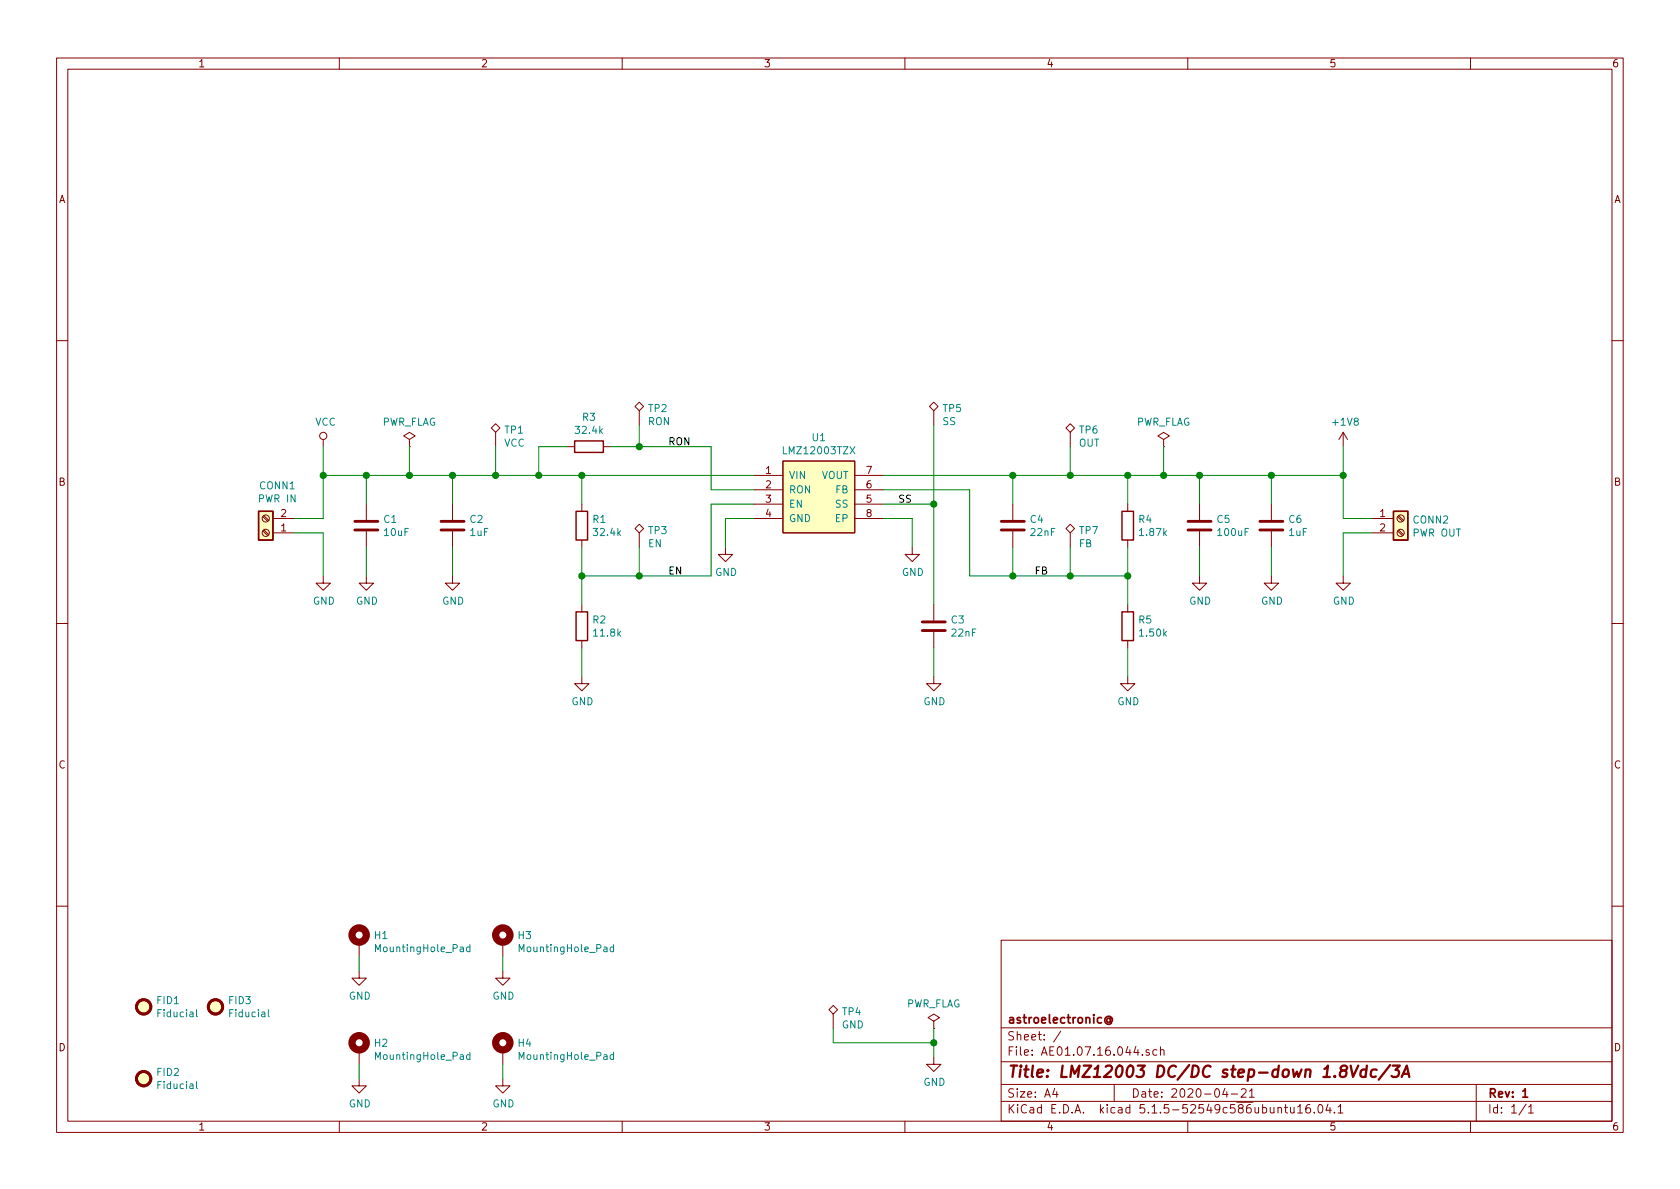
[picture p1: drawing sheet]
EESchema Schematic File Version 4
EELAYER 30 0
EELAYER END
$Descr A4 11693 8268
encoding utf-8
Sheet 1 1
Title "LMZ12003 DC/DC step-down 1.8Vdc/3A"
Date "2020-04-21"
Rev "1"
Comp "astroelectronic@"
Comment1 ""
Comment2 ""
Comment3 ""
Comment4 ""
$EndDescr
Wire Wire Line
	5250 3600 5050 3600
Wire Wire Line
	5050 3600 5050 3800
Wire Wire Line
	5250 3300 4050 3300
Wire Wire Line
	2550 3300 2550 3500
Wire Wire Line
	2550 3800 2550 4000
$Comp
L Device:C C2
U 1 1
P 3150 3650
F 0 "C2" H 3265 3696 50  0000 L CNN
F 1 "1uF" H 3265 3605 50  0000 L CNN
F 2 "Capacitor_SMD:C_1206_3216Metric" H 3188 3500 50  0001 C CNN
F 3 "~" H 3150 3650 50  0001 C CNN
F 4 "C3216X7R1H105K160AE" H 3150 3650 50  0001 C CNN "MPN"
	1    3150 3650
	1    0    0    -1  
$EndComp
Wire Wire Line
	3150 3500 3150 3300
Wire Wire Line
	3150 3800 3150 4000
Wire Wire Line
	5250 3400 4950 3400
Wire Wire Line
	4950 3400 4950 3100
Wire Wire Line
	4950 3100 4450 3100
$Comp
L Device:R R3
U 1 1
P 4100 3100
F 0 "R3" V 3893 3100 50  0000 C CNN
F 1 "32.4k" V 3984 3100 50  0000 C CNN
F 2 "Resistor_SMD:R_0805_2012Metric" V 4030 3100 50  0001 C CNN
F 3 "~" H 4100 3100 50  0001 C CNN
F 4 "RC0805FR-0732K4L" H 4100 3100 50  0001 C CNN "MPN"
	1    4100 3100
	0    1    1    0   
$EndComp
Wire Wire Line
	3950 3100 3750 3100
Wire Wire Line
	3750 3100 3750 3300
Wire Wire Line
	3750 3300 4050 3300
Wire Wire Line
	4050 3500 4050 3300
Connection ~ 4050 3300
Wire Wire Line
	4050 3800 4050 4000
Wire Wire Line
	4050 4000 4450 4000
Wire Wire Line
	4950 4000 4950 3500
Wire Wire Line
	4950 3500 5250 3500
Wire Wire Line
	4050 4000 4050 4200
Connection ~ 4050 4000
$Comp
L Device:R R2
U 1 1
P 4050 4350
F 0 "R2" H 4120 4396 50  0000 L CNN
F 1 "11.8k" H 4120 4305 50  0000 L CNN
F 2 "Resistor_SMD:R_0805_2012Metric" V 3980 4350 50  0001 C CNN
F 3 "~" H 4050 4350 50  0001 C CNN
F 4 "RC0805FR-0711K8L" H 4050 4350 50  0001 C CNN "MPN"
	1    4050 4350
	1    0    0    -1  
$EndComp
Wire Wire Line
	4050 4500 4050 4700
Wire Wire Line
	8350 3300 8350 3500
Wire Wire Line
	8350 3800 8350 4000
Wire Wire Line
	8850 3500 8850 3300
Wire Wire Line
	8850 3800 8850 4000
$Comp
L Device:R R4
U 1 1
P 7850 3650
F 0 "R4" H 7920 3696 50  0000 L CNN
F 1 "1.87k" H 7920 3605 50  0000 L CNN
F 2 "Resistor_SMD:R_0805_2012Metric" V 7780 3650 50  0001 C CNN
F 3 "~" H 7850 3650 50  0001 C CNN
F 4 "RC0805FR-071K87L" H 7850 3650 50  0001 C CNN "MPN"
	1    7850 3650
	1    0    0    -1  
$EndComp
Wire Wire Line
	7850 3500 7850 3300
Wire Wire Line
	7850 3800 7850 4000
Wire Wire Line
	7850 4000 7450 4000
Wire Wire Line
	6750 4000 6750 3400
Wire Wire Line
	6750 3400 6150 3400
Wire Wire Line
	7850 4000 7850 4200
Connection ~ 7850 4000
$Comp
L Device:R R5
U 1 1
P 7850 4350
F 0 "R5" H 7920 4396 50  0000 L CNN
F 1 "1.50k" H 7920 4305 50  0000 L CNN
F 2 "Resistor_SMD:R_0805_2012Metric" V 7780 4350 50  0001 C CNN
F 3 "~" H 7850 4350 50  0001 C CNN
F 4 "RC0805FR-071K5L" H 7850 4350 50  0001 C CNN "MPN"
	1    7850 4350
	1    0    0    -1  
$EndComp
Wire Wire Line
	7850 4500 7850 4700
Connection ~ 7850 3300
Wire Wire Line
	7850 3300 8100 3300
Wire Wire Line
	6150 3300 7050 3300
Wire Wire Line
	7050 3500 7050 3300
Wire Wire Line
	7050 3300 7450 3300
Wire Wire Line
	7050 3800 7050 4000
Wire Wire Line
	7050 4000 6750 4000
$Comp
L power:PWR_FLAG #FLG01
U 1 1
P 2850 3100
F 0 "#FLG01" H 2850 3175 50  0001 C CNN
F 1 "PWR_FLAG" H 2850 3273 50  0000 C CNN
F 2 "" H 2850 3100 50  0001 C CNN
F 3 "~" H 2850 3100 50  0001 C CNN
	1    2850 3100
	1    0    0    -1  
$EndComp
$Comp
L power:PWR_FLAG #FLG02
U 1 1
P 6500 7150
F 0 "#FLG02" H 6500 7225 50  0001 C CNN
F 1 "PWR_FLAG" H 6500 7323 50  0000 C CNN
F 2 "" H 6500 7150 50  0001 C CNN
F 3 "~" H 6500 7150 50  0001 C CNN
	1    6500 7150
	1    0    0    -1  
$EndComp
Wire Wire Line
	6500 7150 6500 7250
Text Label 4650 4000 0    50   ~ 0
EN
Text Label 4650 3100 0    50   ~ 0
RON
Text Label 6250 3500 0    50   ~ 0
SS
Text Label 7200 4000 0    50   ~ 0
FB
Wire Wire Line
	6500 4500 6500 4700
$Comp
L Device:C C3
U 1 1
P 6500 4350
F 0 "C3" H 6615 4396 50  0000 L CNN
F 1 "22nF" H 6615 4305 50  0000 L CNN
F 2 "Capacitor_SMD:C_0805_2012Metric" H 6538 4200 50  0001 C CNN
F 3 "~" H 6500 4350 50  0001 C CNN
F 4 "C2012X7R2A223K125AE" H 6500 4350 50  0001 C CNN "MPN"
	1    6500 4350
	1    0    0    -1  
$EndComp
Wire Wire Line
	6150 3500 6500 3500
Wire Wire Line
	6500 3500 6500 4200
Wire Wire Line
	2550 3300 2850 3300
Connection ~ 7050 4000
Connection ~ 7050 3300
$Comp
L Device:C C5
U 1 1
P 8350 3650
F 0 "C5" H 8465 3696 50  0000 L CNN
F 1 "100uF" H 8465 3605 50  0000 L CNN
F 2 "Capacitor_SMD:C_1206_3216Metric" H 8388 3500 50  0001 C CNN
F 3 "~" H 8350 3650 50  0001 C CNN
F 4 "C3216X5R0J107M160AB" H 8350 3650 50  0001 C CNN "MPN"
	1    8350 3650
	1    0    0    -1  
$EndComp
$Comp
L AE01.17.16.000:LMZ12003TZX-ADJ_NOPB U1
U 1 1
P 5700 3450
F 0 "U1" H 5700 3865 50  0000 C CNN
F 1 "LMZ12003TZX" H 5700 3774 50  0000 C CNN
F 2 "Package_TO_SOT_SMD:TO-263-7_TabPin8" H 3800 4625 50  0001 C CNN
F 3 "~" H 3800 4450 50  0001 C CNN
F 4 "LMZ12003TZX-ADJ/NOPB" H 5700 3450 50  0001 C CNN "MPN"
	1    5700 3450
	1    0    0    -1  
$EndComp
Wire Wire Line
	6150 3600 6350 3600
Wire Wire Line
	6350 3600 6350 3800
$Comp
L power:VCC #PWR01
U 1 1
P 2250 3100
F 0 "#PWR01" H 2250 2950 50  0001 C CNN
F 1 "VCC" H 2267 3273 50  0000 C CNN
F 2 "" H 2250 3100 50  0001 C CNN
F 3 "" H 2250 3100 50  0001 C CNN
	1    2250 3100
	1    0    0    -1  
$EndComp
Wire Wire Line
	2850 3300 2850 3100
Connection ~ 2850 3300
Wire Wire Line
	2850 3300 3150 3300
$Comp
L power:GND #PWR02
U 1 1
P 2250 4000
F 0 "#PWR02" H 2250 3750 50  0001 C CNN
F 1 "GND" H 2255 3827 50  0000 C CNN
F 2 "" H 2250 4000 50  0001 C CNN
F 3 "" H 2250 4000 50  0001 C CNN
	1    2250 4000
	1    0    0    -1  
$EndComp
$Comp
L power:GND #PWR03
U 1 1
P 2550 4000
F 0 "#PWR03" H 2550 3750 50  0001 C CNN
F 1 "GND" H 2555 3827 50  0000 C CNN
F 2 "" H 2550 4000 50  0001 C CNN
F 3 "" H 2550 4000 50  0001 C CNN
	1    2550 4000
	1    0    0    -1  
$EndComp
$Comp
L power:GND #PWR04
U 1 1
P 3150 4000
F 0 "#PWR04" H 3150 3750 50  0001 C CNN
F 1 "GND" H 3155 3827 50  0000 C CNN
F 2 "" H 3150 4000 50  0001 C CNN
F 3 "" H 3150 4000 50  0001 C CNN
	1    3150 4000
	1    0    0    -1  
$EndComp
$Comp
L power:GND #PWR05
U 1 1
P 4050 4700
F 0 "#PWR05" H 4050 4450 50  0001 C CNN
F 1 "GND" H 4055 4527 50  0000 C CNN
F 2 "" H 4050 4700 50  0001 C CNN
F 3 "" H 4050 4700 50  0001 C CNN
	1    4050 4700
	1    0    0    -1  
$EndComp
$Comp
L power:GND #PWR06
U 1 1
P 5050 3800
F 0 "#PWR06" H 5050 3550 50  0001 C CNN
F 1 "GND" H 5055 3627 50  0000 C CNN
F 2 "" H 5050 3800 50  0001 C CNN
F 3 "" H 5050 3800 50  0001 C CNN
	1    5050 3800
	1    0    0    -1  
$EndComp
$Comp
L power:GND #PWR07
U 1 1
P 6350 3800
F 0 "#PWR07" H 6350 3550 50  0001 C CNN
F 1 "GND" H 6355 3627 50  0000 C CNN
F 2 "" H 6350 3800 50  0001 C CNN
F 3 "" H 6350 3800 50  0001 C CNN
	1    6350 3800
	1    0    0    -1  
$EndComp
$Comp
L power:GND #PWR08
U 1 1
P 6500 4700
F 0 "#PWR08" H 6500 4450 50  0001 C CNN
F 1 "GND" H 6505 4527 50  0000 C CNN
F 2 "" H 6500 4700 50  0001 C CNN
F 3 "" H 6500 4700 50  0001 C CNN
	1    6500 4700
	1    0    0    -1  
$EndComp
$Comp
L power:GND #PWR010
U 1 1
P 7850 4700
F 0 "#PWR010" H 7850 4450 50  0001 C CNN
F 1 "GND" H 7855 4527 50  0000 C CNN
F 2 "" H 7850 4700 50  0001 C CNN
F 3 "" H 7850 4700 50  0001 C CNN
	1    7850 4700
	1    0    0    -1  
$EndComp
$Comp
L power:GND #PWR011
U 1 1
P 8350 4000
F 0 "#PWR011" H 8350 3750 50  0001 C CNN
F 1 "GND" H 8355 3827 50  0000 C CNN
F 2 "" H 8350 4000 50  0001 C CNN
F 3 "" H 8350 4000 50  0001 C CNN
	1    8350 4000
	1    0    0    -1  
$EndComp
$Comp
L power:GND #PWR013
U 1 1
P 8850 4000
F 0 "#PWR013" H 8850 3750 50  0001 C CNN
F 1 "GND" H 8855 3827 50  0000 C CNN
F 2 "" H 8850 4000 50  0001 C CNN
F 3 "" H 8850 4000 50  0001 C CNN
	1    8850 4000
	1    0    0    -1  
$EndComp
$Comp
L Connector:Screw_Terminal_01x02 CONN1
U 1 1
P 1850 3700
F 0 "CONN1" H 1768 3375 50  0000 C CNN
F 1 "PWR IN" H 1768 3466 50  0000 C CNN
F 2 "TerminalBlock_Phoenix:TerminalBlock_Phoenix_MPT-0,5-2-2.54_1x02_P2.54mm_Horizontal" H 1850 3700 50  0001 C CNN
F 3 "~" H 1850 3700 50  0001 C CNN
F 4 "1725656" H 1850 3700 50  0001 C CNN "MPN"
	1    1850 3700
	-1   0    0    1   
$EndComp
Wire Wire Line
	2250 3600 2050 3600
Wire Wire Line
	2050 3700 2250 3700
Wire Wire Line
	2250 3700 2250 4000
Wire Wire Line
	3450 3300 3450 3100
$Comp
L Connector:TestPoint_Alt TP1
U 1 1
P 3450 3100
F 0 "TP1" H 3508 3218 50  0000 L CNN
F 1 "VCC" H 3508 3127 50  0000 L CNN
F 2 "TestPoint:TestPoint_Pad_D2.0mm" H 3650 3100 50  0001 C CNN
F 3 "~" H 3650 3100 50  0001 C CNN
F 4 "" H 3450 3100 50  0001 C CNN "MPN"
	1    3450 3100
	1    0    0    -1  
$EndComp
$Comp
L Device:C C1
U 1 1
P 2550 3650
F 0 "C1" H 2665 3696 50  0000 L CNN
F 1 "10uF" H 2665 3605 50  0000 L CNN
F 2 "Capacitor_SMD:C_1210_3225Metric" H 2588 3500 50  0001 C CNN
F 3 "~" H 2550 3650 50  0001 C CNN
F 4 "C3225X5R1H106K250AB" H 2550 3650 50  0001 C CNN "MPN"
	1    2550 3650
	1    0    0    -1  
$EndComp
Connection ~ 3150 3300
Wire Wire Line
	3150 3300 3450 3300
Wire Wire Line
	2250 3100 2250 3300
Wire Wire Line
	2550 3300 2250 3300
Connection ~ 2550 3300
Connection ~ 2250 3300
Wire Wire Line
	2250 3300 2250 3600
Wire Wire Line
	3750 3300 3450 3300
Connection ~ 3750 3300
Connection ~ 3450 3300
$Comp
L Connector:TestPoint_Alt TP2
U 1 1
P 4450 2950
F 0 "TP2" H 4508 3068 50  0000 L CNN
F 1 "RON" H 4508 2977 50  0000 L CNN
F 2 "TestPoint:TestPoint_Pad_D2.0mm" H 4650 2950 50  0001 C CNN
F 3 "~" H 4650 2950 50  0001 C CNN
F 4 "" H 4450 2950 50  0001 C CNN "MPN"
	1    4450 2950
	1    0    0    -1  
$EndComp
Wire Wire Line
	4450 3100 4450 2950
Connection ~ 4450 3100
Wire Wire Line
	4450 3100 4250 3100
$Comp
L Device:R R1
U 1 1
P 4050 3650
F 0 "R1" H 4120 3696 50  0000 L CNN
F 1 "32.4k" H 4120 3605 50  0000 L CNN
F 2 "Resistor_SMD:R_0805_2012Metric" V 3980 3650 50  0001 C CNN
F 3 "~" H 4050 3650 50  0001 C CNN
F 4 "RC0805FR-0732K4L" H 4050 3650 50  0001 C CNN "MPN"
	1    4050 3650
	1    0    0    -1  
$EndComp
$Comp
L Connector:TestPoint_Alt TP3
U 1 1
P 4450 3800
F 0 "TP3" H 4508 3918 50  0000 L CNN
F 1 "EN" H 4508 3827 50  0000 L CNN
F 2 "TestPoint:TestPoint_Pad_D2.0mm" H 4650 3800 50  0001 C CNN
F 3 "~" H 4650 3800 50  0001 C CNN
F 4 "" H 4450 3800 50  0001 C CNN "MPN"
	1    4450 3800
	1    0    0    -1  
$EndComp
Wire Wire Line
	4450 4000 4450 3800
Connection ~ 4450 4000
Wire Wire Line
	4450 4000 4950 4000
$Comp
L power:GND #PWR09
U 1 1
P 6500 7350
F 0 "#PWR09" H 6500 7100 50  0001 C CNN
F 1 "GND" H 6505 7177 50  0000 C CNN
F 2 "" H 6500 7350 50  0001 C CNN
F 3 "" H 6500 7350 50  0001 C CNN
	1    6500 7350
	1    0    0    -1  
$EndComp
Wire Wire Line
	6500 3500 6500 2950
Connection ~ 6500 3500
$Comp
L Connector:TestPoint_Alt TP5
U 1 1
P 6500 2950
F 0 "TP5" H 6558 3068 50  0000 L CNN
F 1 "SS" H 6558 2977 50  0000 L CNN
F 2 "TestPoint:TestPoint_Pad_D2.0mm" H 6700 2950 50  0001 C CNN
F 3 "~" H 6700 2950 50  0001 C CNN
F 4 "" H 6500 2950 50  0001 C CNN "MPN"
	1    6500 2950
	1    0    0    -1  
$EndComp
$Comp
L Device:C C4
U 1 1
P 7050 3650
F 0 "C4" H 7165 3696 50  0000 L CNN
F 1 "22nF" H 7165 3605 50  0000 L CNN
F 2 "Capacitor_SMD:C_0805_2012Metric" H 7088 3500 50  0001 C CNN
F 3 "~" H 7050 3650 50  0001 C CNN
F 4 "C2012X7R2A223K125AE" H 7050 3650 50  0001 C CNN "MPN"
	1    7050 3650
	1    0    0    -1  
$EndComp
Wire Wire Line
	7450 4000 7450 3800
Connection ~ 7450 4000
Wire Wire Line
	7450 4000 7050 4000
$Comp
L Connector:TestPoint_Alt TP7
U 1 1
P 7450 3800
F 0 "TP7" H 7508 3918 50  0000 L CNN
F 1 "FB" H 7508 3827 50  0000 L CNN
F 2 "TestPoint:TestPoint_Pad_D2.0mm" H 7650 3800 50  0001 C CNN
F 3 "~" H 7650 3800 50  0001 C CNN
F 4 "" H 7450 3800 50  0001 C CNN "MPN"
	1    7450 3800
	1    0    0    -1  
$EndComp
$Comp
L Device:C C6
U 1 1
P 8850 3650
F 0 "C6" H 8965 3696 50  0000 L CNN
F 1 "1uF" H 8965 3605 50  0000 L CNN
F 2 "Capacitor_SMD:C_1206_3216Metric" H 8888 3500 50  0001 C CNN
F 3 "~" H 8850 3650 50  0001 C CNN
F 4 "C3216X7R1H105K160AE" H 8850 3650 50  0001 C CNN "MPN"
	1    8850 3650
	1    0    0    -1  
$EndComp
Wire Wire Line
	8350 3300 8850 3300
Connection ~ 8350 3300
Wire Wire Line
	9350 3300 9350 3100
Connection ~ 8850 3300
Wire Wire Line
	8100 3300 8100 3100
Connection ~ 8100 3300
Wire Wire Line
	8100 3300 8350 3300
Wire Wire Line
	7450 3300 7450 3100
Connection ~ 7450 3300
Wire Wire Line
	7450 3300 7850 3300
$Comp
L power:+1V8 #PWR012
U 1 1
P 9350 3100
F 0 "#PWR012" H 9350 2950 50  0001 C CNN
F 1 "+1V8" H 9365 3273 50  0000 C CNN
F 2 "" H 9350 3100 50  0001 C CNN
F 3 "" H 9350 3100 50  0001 C CNN
	1    9350 3100
	1    0    0    -1  
$EndComp
$Comp
L Connector:TestPoint_Alt TP6
U 1 1
P 7450 3100
F 0 "TP6" H 7508 3218 50  0000 L CNN
F 1 "OUT" H 7508 3127 50  0000 L CNN
F 2 "TestPoint:TestPoint_Pad_D2.0mm" H 7650 3100 50  0001 C CNN
F 3 "~" H 7650 3100 50  0001 C CNN
F 4 "" H 7450 3100 50  0001 C CNN "MPN"
	1    7450 3100
	1    0    0    -1  
$EndComp
$Comp
L power:PWR_FLAG #FLG03
U 1 1
P 8100 3100
F 0 "#FLG03" H 8100 3175 50  0001 C CNN
F 1 "PWR_FLAG" H 8100 3273 50  0000 C CNN
F 2 "" H 8100 3100 50  0001 C CNN
F 3 "~" H 8100 3100 50  0001 C CNN
	1    8100 3100
	1    0    0    -1  
$EndComp
$Comp
L Connector:Screw_Terminal_01x02 CONN2
U 1 1
P 9750 3600
F 0 "CONN2" H 9830 3592 50  0000 L CNN
F 1 "PWR OUT" H 9830 3501 50  0000 L CNN
F 2 "TerminalBlock_Phoenix:TerminalBlock_Phoenix_MPT-0,5-2-2.54_1x02_P2.54mm_Horizontal" H 9750 3600 50  0001 C CNN
F 3 "~" H 9750 3600 50  0001 C CNN
F 4 "1725656" H 9750 3600 50  0001 C CNN "MPN"
	1    9750 3600
	1    0    0    -1  
$EndComp
Wire Wire Line
	8850 3300 9350 3300
Wire Wire Line
	9350 3600 9350 3300
Wire Wire Line
	9550 3600 9350 3600
Wire Wire Line
	9350 3700 9550 3700
Wire Wire Line
	9350 4000 9350 3700
$Comp
L power:GND #PWR014
U 1 1
P 9350 4000
F 0 "#PWR014" H 9350 3750 50  0001 C CNN
F 1 "GND" H 9355 3827 50  0000 C CNN
F 2 "" H 9350 4000 50  0001 C CNN
F 3 "" H 9350 4000 50  0001 C CNN
	1    9350 4000
	1    0    0    -1  
$EndComp
$Comp
L Connector:TestPoint_Alt TP4
U 1 1
P 5800 7150
F 0 "TP4" H 5858 7268 50  0000 L CNN
F 1 "GND" H 5858 7177 50  0000 L CNN
F 2 "TestPoint:TestPoint_Keystone_5010-5014_Multipurpose" H 6000 7150 50  0001 C CNN
F 3 "~" H 6000 7150 50  0001 C CNN
F 4 "5011" H 5800 7150 50  0001 C CNN "MPN"
	1    5800 7150
	1    0    0    -1  
$EndComp
Wire Wire Line
	6500 7250 5800 7250
Wire Wire Line
	5800 7250 5800 7150
Connection ~ 6500 7250
Wire Wire Line
	6500 7250 6500 7350
$Comp
L Mechanical:Fiducial FID1
U 1 1
P 1000 7000
F 0 "FID1" H 1085 7046 50  0000 L CNN
F 1 "Fiducial" H 1085 6955 50  0000 L CNN
F 2 "Fiducial:Fiducial_0.5mm_Mask1.5mm" H 1000 7000 50  0001 C CNN
F 3 "~" H 1000 7000 50  0001 C CNN
	1    1000 7000
	1    0    0    -1  
$EndComp
$Comp
L Mechanical:Fiducial FID3
U 1 1
P 1500 7000
F 0 "FID3" H 1585 7046 50  0000 L CNN
F 1 "Fiducial" H 1585 6955 50  0000 L CNN
F 2 "Fiducial:Fiducial_0.5mm_Mask1.5mm" H 1500 7000 50  0001 C CNN
F 3 "~" H 1500 7000 50  0001 C CNN
	1    1500 7000
	1    0    0    -1  
$EndComp
$Comp
L Mechanical:Fiducial FID2
U 1 1
P 1000 7500
F 0 "FID2" H 1085 7546 50  0000 L CNN
F 1 "Fiducial" H 1085 7455 50  0000 L CNN
F 2 "Fiducial:Fiducial_0.5mm_Mask1.5mm" H 1000 7500 50  0001 C CNN
F 3 "~" H 1000 7500 50  0001 C CNN
	1    1000 7500
	1    0    0    -1  
$EndComp
$Comp
L Mechanical:MountingHole_Pad H2
U 1 1
P 2500 7300
F 0 "H2" H 2600 7349 50  0000 L CNN
F 1 "MountingHole_Pad" H 2600 7258 50  0000 L CNN
F 2 "MountingHole:MountingHole_3.2mm_M3_Pad_Via" H 2500 7300 50  0001 C CNN
F 3 "~" H 2500 7300 50  0001 C CNN
	1    2500 7300
	1    0    0    -1  
$EndComp
$Comp
L Mechanical:MountingHole_Pad H4
U 1 1
P 3500 7300
F 0 "H4" H 3600 7349 50  0000 L CNN
F 1 "MountingHole_Pad" H 3600 7258 50  0000 L CNN
F 2 "MountingHole:MountingHole_3.2mm_M3_Pad_Via" H 3500 7300 50  0001 C CNN
F 3 "~" H 3500 7300 50  0001 C CNN
	1    3500 7300
	1    0    0    -1  
$EndComp
$Comp
L Mechanical:MountingHole_Pad H1
U 1 1
P 2500 6550
F 0 "H1" H 2600 6599 50  0000 L CNN
F 1 "MountingHole_Pad" H 2600 6508 50  0000 L CNN
F 2 "MountingHole:MountingHole_3.2mm_M3_Pad_Via" H 2500 6550 50  0001 C CNN
F 3 "~" H 2500 6550 50  0001 C CNN
	1    2500 6550
	1    0    0    -1  
$EndComp
$Comp
L Mechanical:MountingHole_Pad H3
U 1 1
P 3500 6550
F 0 "H3" H 3600 6599 50  0000 L CNN
F 1 "MountingHole_Pad" H 3600 6508 50  0000 L CNN
F 2 "MountingHole:MountingHole_3.2mm_M3_Pad_Via" H 3500 6550 50  0001 C CNN
F 3 "~" H 3500 6550 50  0001 C CNN
	1    3500 6550
	1    0    0    -1  
$EndComp
$Comp
L power:GND #PWR015
U 1 1
P 2500 6750
F 0 "#PWR015" H 2500 6500 50  0001 C CNN
F 1 "GND" H 2505 6577 50  0000 C CNN
F 2 "" H 2500 6750 50  0001 C CNN
F 3 "" H 2500 6750 50  0001 C CNN
	1    2500 6750
	1    0    0    -1  
$EndComp
Wire Wire Line
	2500 7400 2500 7500
$Comp
L power:GND #PWR016
U 1 1
P 2500 7500
F 0 "#PWR016" H 2500 7250 50  0001 C CNN
F 1 "GND" H 2505 7327 50  0000 C CNN
F 2 "" H 2500 7500 50  0001 C CNN
F 3 "" H 2500 7500 50  0001 C CNN
	1    2500 7500
	1    0    0    -1  
$EndComp
Wire Wire Line
	2500 6750 2500 6650
$Comp
L power:GND #PWR017
U 1 1
P 3500 6750
F 0 "#PWR017" H 3500 6500 50  0001 C CNN
F 1 "GND" H 3505 6577 50  0000 C CNN
F 2 "" H 3500 6750 50  0001 C CNN
F 3 "" H 3500 6750 50  0001 C CNN
	1    3500 6750
	1    0    0    -1  
$EndComp
Wire Wire Line
	3500 6750 3500 6650
Wire Wire Line
	3500 7500 3500 7400
$Comp
L power:GND #PWR018
U 1 1
P 3500 7500
F 0 "#PWR018" H 3500 7250 50  0001 C CNN
F 1 "GND" H 3505 7327 50  0000 C CNN
F 2 "" H 3500 7500 50  0001 C CNN
F 3 "" H 3500 7500 50  0001 C CNN
	1    3500 7500
	1    0    0    -1  
$EndComp
Connection ~ 9350 3300
$EndSCHEMATC
